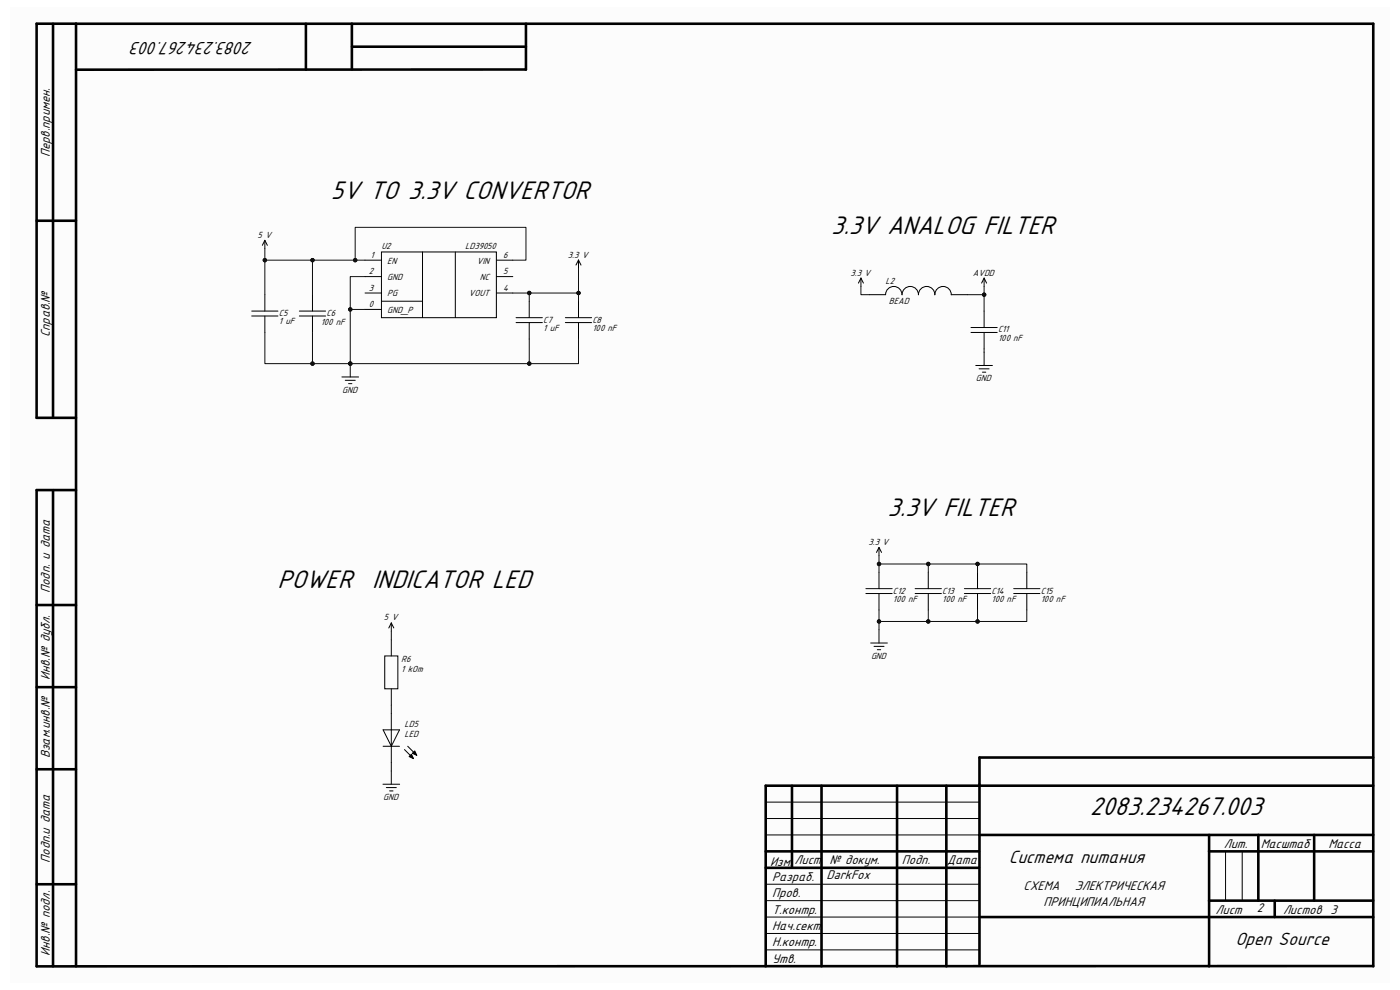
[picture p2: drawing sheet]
<svg xmlns="http://www.w3.org/2000/svg" width="297mm" height="210mm" viewBox="0 0 297 210" stroke-linecap="round" stroke-linejoin="round" font-family="sans-serif">
<path d="M2.2 1.5h292.6v207h-292.6z" fill-rule="evenodd" fill="#fcfcfc"/>
<g fill="none" stroke="#000" stroke-width=".55">
<path d="M11.3 5v83.6M16.1 5v200M64.9 5v9.8M74.7 5v9.7M74.7 9.9h36.9M111.6 14.7l-95.5 .1M111.6 5v9.8M7.8 46.8h8.3M16.1 88.6h-8.3v-83.6h283.5v200M11.3 104v101M16.1 104h-8.3v101l283.5-.1M7.8 128.3h8.3"/>
<path d="M7.8 145.8h8.3M7.8 163.2h8.3M168 166.7v17.4M174.3 166.7v38.3M190.3 166.7v38.3M200.8 166.7v38.3M207.7 177.1h83.6M256.5 177.1v27.9M267 177.1v14M278.8 177.1v14M291.3 160.7h-83.5v43.9M291.3 166.7h-128.9v38.3"/>
<path d="M7.8 187.6h8.3M162.4 184.1h45.3M162.4 180.6h45.3M207.7 194.5h83.6M256.5 180.6h34.8M256.5 191.1h34.8M270.4 191.1v3.4"/>
</g>
<g fill="none" stroke="#000" stroke-width=".21">
<path d="M56.2 51l-.5 1M56.2 51l.5 1M56.2 51v1.8M77.4 55.2h3.5M77.4 58.7h3.5M80.9 53.5h24.4v13.9h-24.4zM89.6 53.5v13.9M96.6 53.5v13.9M105.3 55.2h3.5M105.3 58.7h3.5M122.7 55.2l-.5 1M122.7 55.2l.6 1"/>
<path d="M122.7 55.2v1.7M53.4 66h5.6M53.4 67h5.6M56.2 62.5v3.5M56.2 67v3.5M63.5 66h5.6M63.5 67h5.6M66.3 62.5v3.5M66.3 67v3.5M72.5 80h3.6M74.3 77.1v2.9M77.4 62.2h3.5"/>
<path d="M77.4 65.6h3.5M80.9 63.9h8.7M105.3 62.2h3.5M109.5 67.4h5.6M109.5 68.4h5.6M112.3 63.9v3.5M112.3 68.4v3.5M119.9 67.4h5.6M119.9 68.4h5.6M122.7 63.9v3.5M122.7 68.4v3.5M73.2 80.7h2.2"/>
<path d="M74 81.4h.7M186.5 116.1l-.6 1.1M186.5 116.1l.5 1.1M186.5 116.1v1.8M81.6 139.1h2.8v7h-2.8zM83 132.2l-.5 1M83 132.2l.5 1M83 132.2v1.7M83 135.7v3.4M81.3 154.8h3.5l-1.8 3.5zM81.3 158.3h3.5M83 146.1v3.5"/>
<path d="M83 151.3v10.5M85.8 159l1.7 1.8M86.5 158.3l1.7 1.8M87.5 159.8l.5-.5 .4 .9zM81.2 166.4h3.6M82 167.1h2.1M82.7 167.8h.7M83 163.5v2.9M86.8 160.5l.5-.5 .4 .9zM162.4 177.1h45.3M162.4 170.2h45.3M162.4 173.6h45.3"/>
<path d="M162.4 198h45.3M162.4 191.1h45.3M162.4 194.5h45.3M162.4 187.6h45.3M260 180.6v10.5M263.5 180.6v10.5M162.4 201.5h45.3"/>
</g>
<path d="M86.8 160.5l.5-.5 .4 .9zM87.5 159.8l.5-.5 .4 .9z" fill="#000"/>
<circle cx="74.3" cy="77.1" r=".36" fill="#0e0e0e"/>
<g fill="none" stroke="#0e0e0e" stroke-width=".21">
<path d="M112.3 62.2v1.7"/>
<circle cx="74.3" cy="77.1" r=".36"/>
</g>
<g fill="none" stroke="#000" stroke-width=".21">
<path d="M182.6 59l-.5 1.1M182.6 59l.6 1.1M182.6 59v1.8M208.8 59l-.6 1.1M208.8 59l.5 1.1M208.8 59v1.8M184.4 62.5h3.5a1.74 1.74 0 0 1 1.7-1.7 1.74 1.74 0 0 1 1.8 1.7 1.75 1.75 0 0 1 1.7-1.7 1.75 1.75 0 0 1 1.7 1.7 1.74 1.74 0 0 1 1.8-1.7 1.74 1.74 0 0 1 1.7 1.7 1.74 1.74 0 0 1 1.8-1.7 1.74 1.74 0 0 1 1.7 1.7h3.5M206 70.5h5.6M206 69.5h5.6M207 77.5h3.5M207.7 78.2h2.1M208.4 79h.7"/>
<path d="M208.8 66v3.5M208.8 70.5v3.5M208.8 74.7v2.8M183.7 125.9h5.6M183.7 124.9h5.6M184.7 136.4h3.6M185.4 137.1h2.1M186.1 137.8h.7M186.5 121.4v3.5M186.5 125.9v3.5M186.5 133.6v2.8M194.2 125.9h5.5"/>
<path d="M194.2 124.9h5.5M196.9 121.4v3.5M196.9 125.9v3.5M204.6 125.9h5.6M204.6 124.9h5.6M207.4 121.4v3.5M207.4 125.9v3.5M215.1 125.9h5.5M215.1 124.9h5.5M217.8 121.4v3.5M217.8 125.9v3.5"/>
</g>
<circle cx="112.3" cy="62.2" r=".36" fill="#0e0e0e"/>
<g fill="none" stroke="#0e0e0e" stroke-width=".21">
<path d="M186.5 119.6v1.8M83 133.9v1.8M83 149.6v1.7M83 161.8v1.7"/>
<circle cx="112.3" cy="62.2" r=".36"/>
</g>
<circle cx="186.5" cy="119.6" r=".36" fill="#0e0e0e"/>
<g fill="none" stroke="#0e0e0e" stroke-width=".21">
<path d="M196.9 119.6v1.8"/>
<circle cx="186.5" cy="119.6" r=".36"/>
</g>
<circle cx="196.9" cy="119.6" r=".36" fill="#0e0e0e"/>
<g fill="none" stroke="#0e0e0e" stroke-width=".21">
<path d="M207.4 119.6v1.8"/>
<circle cx="196.9" cy="119.6" r=".36"/>
</g>
<circle cx="207.4" cy="119.6" r=".36" fill="#0e0e0e"/>
<g fill="none" stroke="#0e0e0e" stroke-width=".21">
<path d="M186.5 129.4v2.4"/>
<circle cx="207.4" cy="119.6" r=".36"/>
</g>
<circle cx="186.5" cy="131.8" r=".36" fill="#0e0e0e"/>
<g fill="none" stroke="#0e0e0e" stroke-width=".21">
<path d="M196.9 129.4v2.4"/>
<circle cx="186.5" cy="131.8" r=".36"/>
</g>
<circle cx="196.9" cy="131.8" r=".36" fill="#0e0e0e"/>
<g fill="none" stroke="#0e0e0e" stroke-width=".21">
<path d="M207.4 129.4v2.4"/>
<circle cx="196.9" cy="131.8" r=".36"/>
</g>
<circle cx="207.4" cy="131.8" r=".36" fill="#0e0e0e"/>
<g fill="none" stroke="#0e0e0e" stroke-width=".21">
<path d="M182.6 60.8v1.7h1.8M208.8 60.8v1.7h-3.5"/>
<circle cx="207.4" cy="131.8" r=".36"/>
</g>
<circle cx="208.8" cy="62.5" r=".36" fill="#0e0e0e"/>
<g fill="none" stroke="#0e0e0e" stroke-width=".21">
<path d="M208.8 62.5v3.5"/>
<circle cx="208.8" cy="62.5" r=".36"/>
</g>
<circle cx="208.8" cy="62.5" r=".36" fill="#0e0e0e"/>
<g fill="none" stroke="#0e0e0e" stroke-width=".21">
<path d="M208.8 74v.7M217.8 129.4v2.4h-31.3v1.8"/>
<circle cx="208.8" cy="62.5" r=".36"/>
</g>
<circle cx="207.4" cy="131.8" r=".36" fill="#0e0e0e"/>
<circle cx="207.4" cy="131.8" r=".36" fill="none" stroke="#0e0e0e" stroke-width=".21"/>
<circle cx="196.9" cy="131.8" r=".36" fill="#0e0e0e"/>
<circle cx="196.9" cy="131.8" r=".36" fill="none" stroke="#0e0e0e" stroke-width=".21"/>
<circle cx="186.5" cy="131.8" r=".36" fill="#0e0e0e"/>
<g fill="none" stroke="#0e0e0e" stroke-width=".21">
<path d="M186.5 117.9v1.7h31.3v1.8"/>
<circle cx="186.5" cy="131.8" r=".36"/>
</g>
<circle cx="186.5" cy="119.6" r=".36" fill="#0e0e0e"/>
<circle cx="186.5" cy="119.6" r=".36" fill="none" stroke="#0e0e0e" stroke-width=".21"/>
<circle cx="196.9" cy="119.6" r=".36" fill="#0e0e0e"/>
<circle cx="196.9" cy="119.6" r=".36" fill="none" stroke="#0e0e0e" stroke-width=".21"/>
<circle cx="207.4" cy="119.6" r=".36" fill="#0e0e0e"/>
<g fill="none" stroke="#0e0e0e" stroke-width=".21">
<path d="M56.2 52.8v2.4h21.2"/>
<circle cx="207.4" cy="119.6" r=".36"/>
</g>
<circle cx="56.2" cy="55.2" r=".36" fill="#0e0e0e"/>
<circle cx="56.2" cy="55.2" r=".36" fill="none" stroke="#0e0e0e" stroke-width=".21"/>
<circle cx="66.3" cy="55.2" r=".36" fill="#0e0e0e"/>
<circle cx="66.3" cy="55.2" r=".36" fill="none" stroke="#0e0e0e" stroke-width=".21"/>
<circle cx="75.4" cy="55.2" r=".36" fill="#0e0e0e"/>
<g fill="none" stroke="#0e0e0e" stroke-width=".21">
<path d="M75.4 55.2v-7h36.2v7h-2.8"/>
<circle cx="75.4" cy="55.2" r=".36"/>
</g>
<circle cx="75.4" cy="55.2" r=".36" fill="#0e0e0e"/>
<g fill="none" stroke="#0e0e0e" stroke-width=".21">
<path d="M122.7 56.9v5.3"/>
<circle cx="75.4" cy="55.2" r=".36"/>
</g>
<circle cx="122.7" cy="62.2" r=".36" fill="#0e0e0e"/>
<g fill="none" stroke="#0e0e0e" stroke-width=".21">
<path d="M122.7 71.9v5.2h-10.4"/>
<circle cx="122.7" cy="62.2" r=".36"/>
</g>
<circle cx="112.3" cy="77.1" r=".36" fill="#0e0e0e"/>
<g fill="none" stroke="#0e0e0e" stroke-width=".21">
<path d="M66.3 70.5v6.6"/>
<circle cx="112.3" cy="77.1" r=".36"/>
</g>
<circle cx="66.3" cy="77.1" r=".36" fill="#0e0e0e"/>
<g fill="none" stroke="#0e0e0e" stroke-width=".21">
<path d="M77.4 58.7h-3.1v18.4"/>
<circle cx="66.3" cy="77.1" r=".36"/>
</g>
<circle cx="74.3" cy="65.6" r=".36" fill="#0e0e0e"/>
<circle cx="74.3" cy="65.6" r=".36" fill="none" stroke="#0e0e0e" stroke-width=".21"/>
<circle cx="74.3" cy="77.1" r=".36" fill="#0e0e0e"/>
<g fill="none" stroke="#0e0e0e" stroke-width=".21">
<path d="M74.3 65.6h3.1"/>
<circle cx="74.3" cy="77.1" r=".36"/>
</g>
<circle cx="74.3" cy="65.6" r=".36" fill="#0e0e0e"/>
<g fill="none" stroke="#0e0e0e" stroke-width=".21">
<path d="M66.3 55.2v7.3"/>
<circle cx="74.3" cy="65.6" r=".36"/>
</g>
<circle cx="66.3" cy="55.2" r=".36" fill="#0e0e0e"/>
<g fill="none" stroke="#0e0e0e" stroke-width=".21">
<path d="M56.2 55.2v7.3"/>
<circle cx="66.3" cy="55.2" r=".36"/>
</g>
<circle cx="56.2" cy="55.2" r=".36" fill="#0e0e0e"/>
<g fill="none" stroke="#0e0e0e" stroke-width=".21">
<path d="M56.2 70.5v6.6h56.1v-5.2"/>
<circle cx="56.2" cy="55.2" r=".36"/>
</g>
<circle cx="66.3" cy="77.1" r=".36" fill="#0e0e0e"/>
<circle cx="66.3" cy="77.1" r=".36" fill="none" stroke="#0e0e0e" stroke-width=".21"/>
<circle cx="74.3" cy="77.1" r=".36" fill="#0e0e0e"/>
<circle cx="74.3" cy="77.1" r=".36" fill="none" stroke="#0e0e0e" stroke-width=".21"/>
<circle cx="112.3" cy="77.1" r=".36" fill="#0e0e0e"/>
<g fill="none" stroke="#0e0e0e" stroke-width=".21">
<path d="M108.8 62.2h13.9v1.7"/>
<circle cx="112.3" cy="77.1" r=".36"/>
</g>
<circle cx="112.3" cy="62.2" r=".36" fill="#0e0e0e"/>
<circle cx="112.3" cy="62.2" r=".36" fill="none" stroke="#0e0e0e" stroke-width=".21"/>
<circle cx="122.7" cy="62.2" r=".36" fill="#0e0e0e"/>
<circle cx="122.7" cy="62.2" r=".36" fill="none" stroke="#0e0e0e" stroke-width=".21"/>
<g font-size="6.1">
<text x="70.2" y="42.2">5V TO 3.3V CONVERTOR</text>
<text x="176.3" y="49.6">3.3V ANALOG FILTER</text>
<text x="188.3" y="109.5">3.3V FILTER</text>
<text x="58.9" y="124.8">POWER</text>
<text x="78.9" y="124.8">INDICATOR LED</text>
<text x="231.2" y="172.8">2083.234267.003</text>
</g>
<g font-size="4.3">
<text x="53.6" y="8.8" transform="rotate(-180 53.6 8.8)">2083.234267.003</text>
<text x="214" y="183">Система питания</text>
<text x="262.1" y="200.4">Open Source</text>
</g>
<g font-size="3">
<text x="10.5" y="33.3" transform="rotate(-90 10.5 33.3)">Перв.примен.</text>
<text x="10.5" y="71.5" transform="rotate(-90 10.5 71.5)">Справ.№</text>
<text x="10.5" y="125.8" transform="rotate(-90 10.5 125.8)">Подп. и дата</text>
<text x="10.5" y="144.3" transform="rotate(-90 10.5 144.3)">Инв.№ дубл.</text>
<text x="10.5" y="160.8" transform="rotate(-90 10.5 160.8)">Взам.инв.№</text>
<text x="259.6" y="179.9">Лит.</text>
<text x="267.5" y="179.9">Масштаб</text>
<text x="281.9" y="179.9">Масса</text>
<text x="10.5" y="183" transform="rotate(-90 10.5 183)">Подп.и дата</text>
<text x="163.4" y="183.7">Изм.</text>
<text x="168.6" y="183.3">Лист</text>
<text x="176" y="183.3">№ докум.</text>
<text x="191.3" y="183.3">Подп.</text>
<text x="201" y="183.3">Дата</text>
<text x="163.8" y="186.9">Разраб.</text>
<text x="163.8" y="190.3">Пров.</text>
<text x="175.3" y="186.5">DarkFox</text>
<text x="217.1" y="188.7">СХЕМА</text>
<text x="228" y="188.7">ЭЛЕКТРИЧЕСКАЯ</text>
<text x="163.8" y="193.8">Т.контр.</text>
<text x="163.8" y="197.3">Нач.сект.</text>
<text x="221.4" y="192.2">ПРИНЦИПИАЛЬНАЯ</text>
<text x="257.9" y="193.8">Лист</text>
<text x="266.6" y="193.4">2</text>
<text x="272.2" y="193.8">Листов 3</text>
<text x="10.5" y="202.8" transform="rotate(-90 10.5 202.8)">Инв.№ подл.</text>
<text x="163.8" y="200.8">Н.контр.</text>
<text x="163.8" y="204.3">Утв.</text>
</g>
<g font-size="2.1">
<text x="54.6" y="50.5">5 V</text>
<text x="80.9" y="52.9">U2</text>
<text x="98.7" y="52.9">LD39050</text>
<text x="78.3" y="58.2">2</text>
<text x="78.6" y="54.7">1</text>
<text x="82.2" y="55.9">EN</text>
<text x="82.2" y="59.4">GND</text>
<text x="101.2" y="55.9">VIN</text>
<text x="101.8" y="59.4">NC</text>
<text x="106.7" y="54.7">6</text>
<text x="106.7" y="58.2">5</text>
<text x="120.5" y="54.7">3.3 V</text>
<text x="180.4" y="58.5">3.3 V</text>
<text x="206.4" y="58.5">AVDD</text>
<text x="78.3" y="61.6">3</text>
<text x="78.3" y="65.1">0</text>
<text x="82.2" y="62.9">PG</text>
<text x="99.5" y="62.9">VOUT</text>
<text x="106.7" y="61.6">4</text>
<text x="187.9" y="60.2">L2</text>
<text x="188.6" y="64.4">BEAD</text>
<text x="59.2" y="67.1">C5</text>
<text x="59.2" y="68.8">1 uF</text>
<text x="68" y="69">100 nF</text>
<text x="69.3" y="67.1">C6</text>
<text x="82.2" y="66.3">GND_P</text>
<text x="115.2" y="68.5">C7</text>
<text x="115.2" y="70.2">1 uF</text>
<text x="125.7" y="68.5">C8</text>
<text x="125.7" y="70.2">100 nF</text>
<text x="211.8" y="70.5">C11</text>
<text x="211.8" y="72.3">100 nF</text>
<text x="72.6" y="83.4">GND</text>
<text x="207.1" y="80.9">GND</text>
<text x="184.2" y="115.6">3.3 V</text>
<text x="189.4" y="125.9">C12</text>
<text x="199.9" y="125.9">C13</text>
<text x="210.4" y="125.9">C14</text>
<text x="220.8" y="125.9">C15</text>
<text x="81.4" y="131.6">5 V</text>
<text x="189.4" y="127.7">100 nF</text>
<text x="199.9" y="127.7">100 nF</text>
<text x="210.4" y="127.7">100 nF</text>
<text x="220.8" y="127.7">100 nF</text>
<text x="85.1" y="140.4">R6</text>
<text x="85.1" y="142.5">1 kOm</text>
<text x="184.8" y="139.8">GND</text>
<text x="85.8" y="154.3">LD5</text>
<text x="85.8" y="156.4">LED</text>
<text x="81.3" y="169.7">GND</text>
</g>
</svg>
